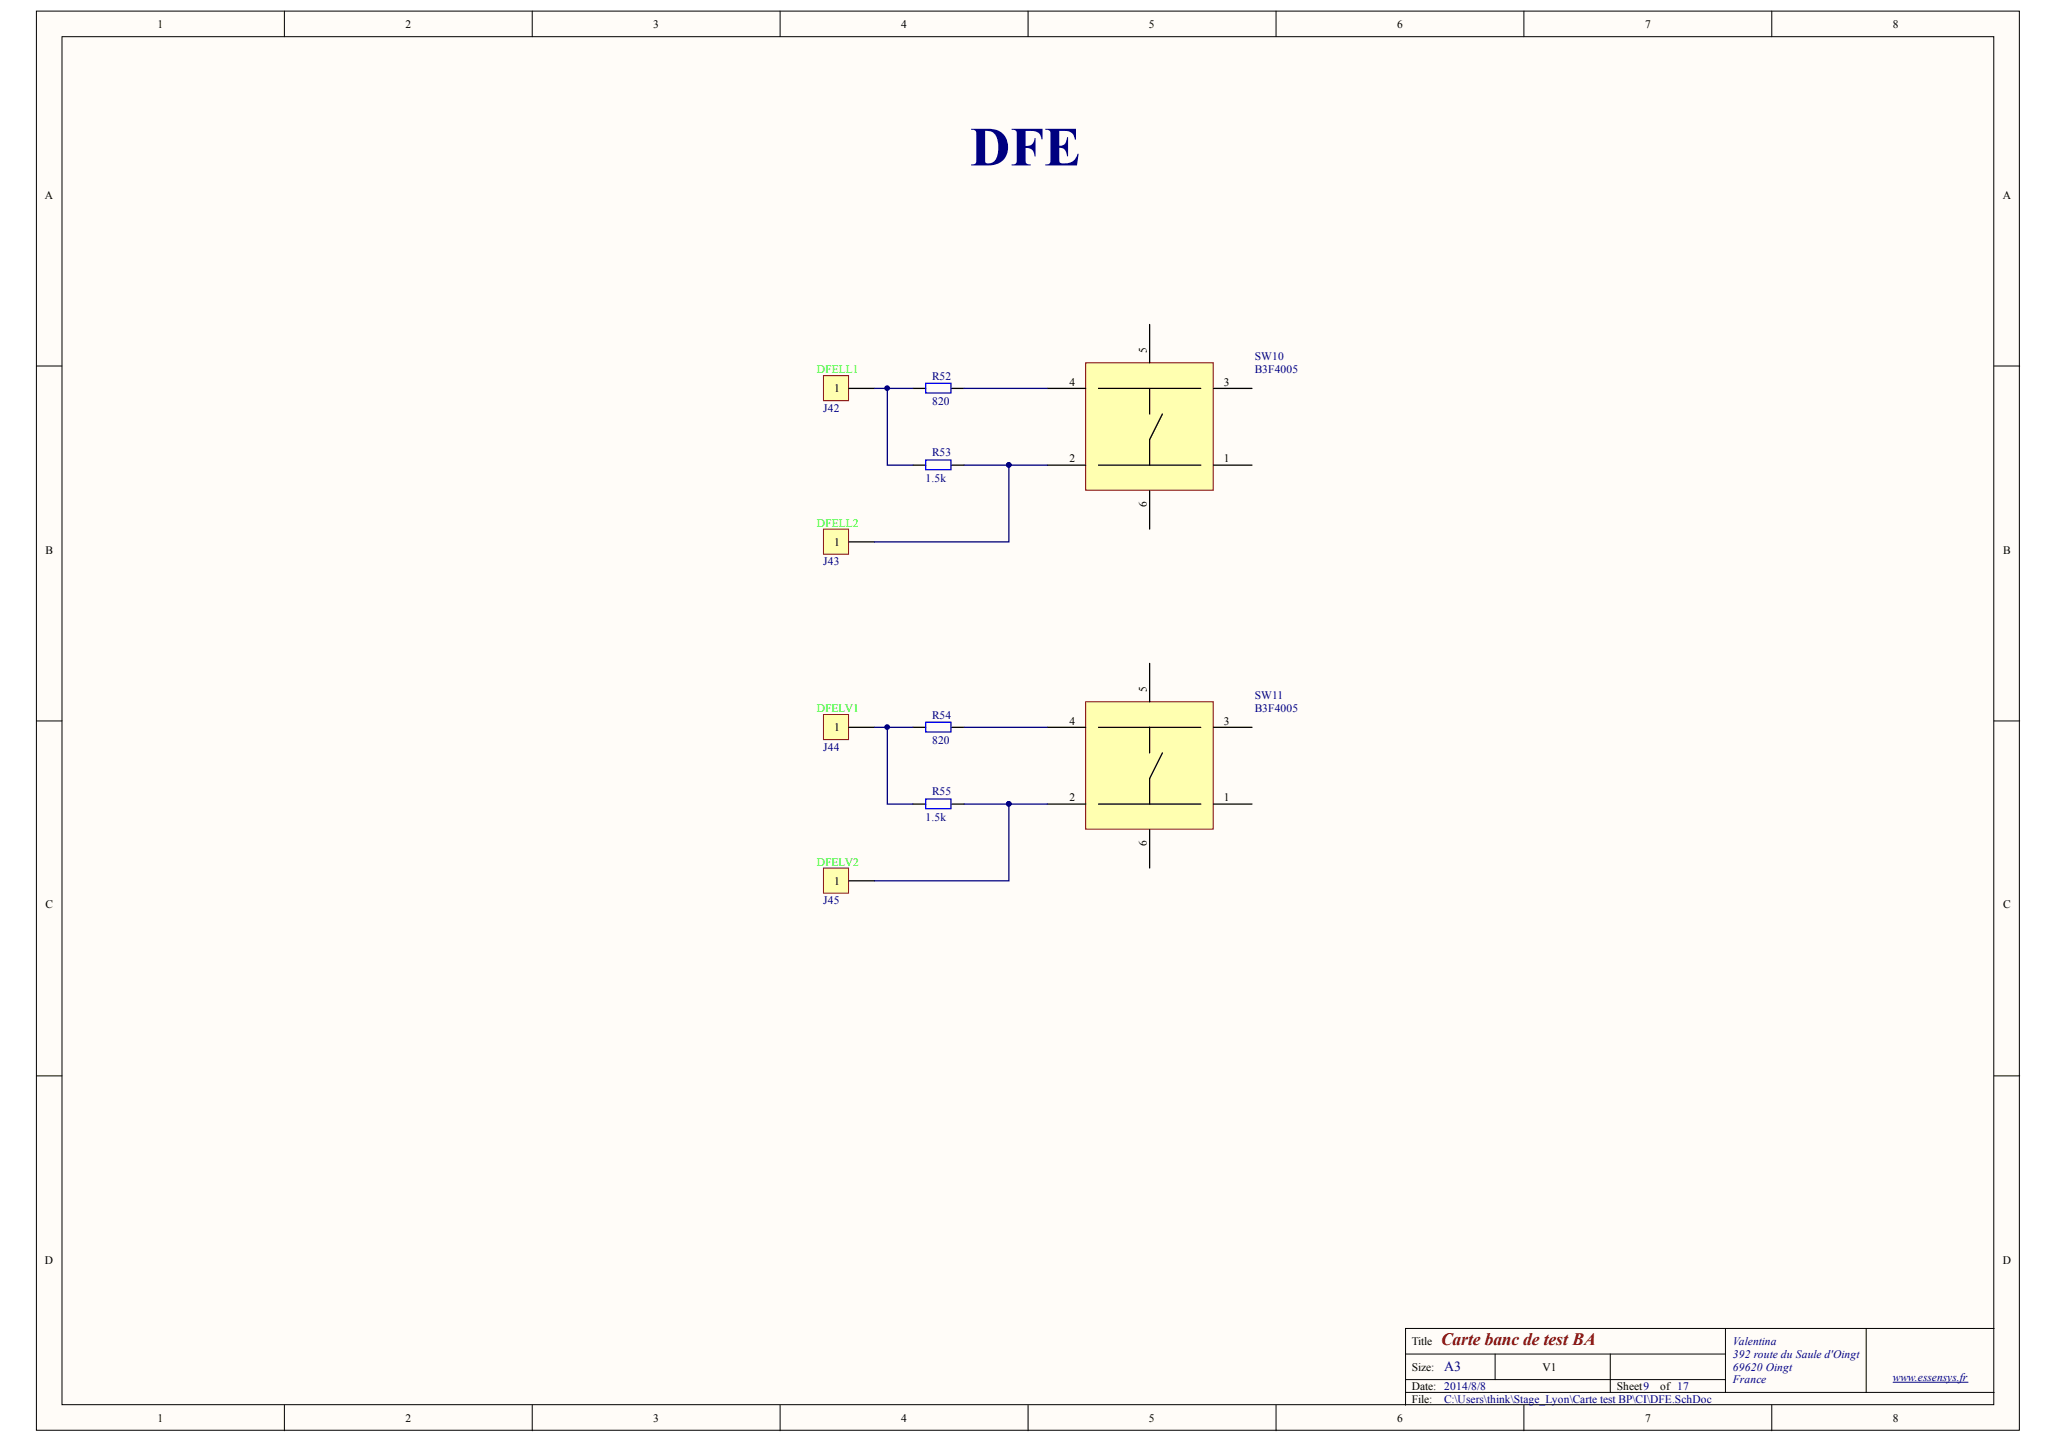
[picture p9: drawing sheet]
<svg xmlns="http://www.w3.org/2000/svg" width="291mm" height="204mm" viewBox="0 0 291 204" stroke-linecap="round" stroke-linejoin="round" font-family="sans-serif">
<g fill="#fffcf8" stroke="#000" stroke-width=".14">
<path d="M5.1 1.6h279.8v200.2h-279.8z"/>
<path d="M8.7 5.2h272.6v193h-272.6z"/>
</g>
<g fill="none" stroke="#000" stroke-width=".14">
<path d="M40.1 1.6v3.6M75.1 1.6v3.6M110.1 1.6v3.6M145 1.6v3.6M180 1.6v3.6M215 1.6v3.6M250 1.6v3.6M5.1 51.7h3.6M281.3 51.7h3.6M5.1 101.7h3.6M281.3 101.7h3.6M5.1 151.8h3.6"/>
<path d="M281.3 151.8h3.6M40.1 198.3v3.6M75.1 198.3v3.6M110.1 198.3v3.6M145 198.3v3.6M180 198.3v3.6M198.3 191.1h45.1M198.3 196.5h83M198.3 194.7h45.1M210.9 191.1v3.6M215 198.3v3.6M227.2 191.1v5.4"/>
<path d="M243.4 187.5v9M250 198.3v3.6M263.3 187.5h-65v10.8M281.3 187.5h-18v9"/>
</g>
<path d="M267.1 195h10.5" fill="none" stroke="#000080" stroke-width=".14"/>
<path d="M128.8 54.8h1.8M134.2 54.8h1.8" fill="none" stroke="#000" stroke-width=".18"/>
<path d="M130.6 54.1h3.6v1.4h-3.6z" fill="none" stroke="#00f" stroke-width=".18"/>
<path d="M116.2 53h3.5v3.5h-3.5z" fill="#ffffb0" stroke="#800000" stroke-width=".14"/>
<path d="M119.8 54.8h3.6M128.8 65.6h1.8M134.2 65.6h1.8" fill="none" stroke="#000" stroke-width=".18"/>
<path d="M123.4 54.8h5.4" fill="none" stroke="#000080" stroke-width=".18"/>
<path d="M130.6 64.9h3.6v1.4h-3.6z" fill="none" stroke="#00f" stroke-width=".18"/>
<path d="M153.2 51.2h18v18h-18z" fill="#ffffb0" stroke="#800000" stroke-width=".14"/>
<path d="M147.7 54.8h5.5M155 54.8h14.4M162.2 45.8v5.4M162.2 54.8v3.6M164 58.4l-1.8 3.6v3.6M171.2 54.8h5.4M147.7 65.6h5.5M155 65.6h14.4M162.2 69.2v5.5M171.2 65.6h5.4" fill="none" stroke="#000" stroke-width=".18"/>
<path d="M125.2 54.8v10.8h3.6" fill="none" stroke="#000080" stroke-width=".18"/>
<circle cx="125.2" cy="54.8" r=".33" fill="#000080" stroke="#000080" stroke-width=".14"/>
<path d="M116.2 74.7h3.5v3.5h-3.5z" fill="#ffffb0" stroke="#800000" stroke-width=".14"/>
<path d="M119.8 76.5h3.6M128.8 102.6h1.8M134.2 102.6h1.8" fill="none" stroke="#000" stroke-width=".18"/>
<path d="M136 54.8h11.7M136 65.6h6.3M147.7 65.6h-5.4v10.9h-18.9" fill="none" stroke="#000080" stroke-width=".18"/>
<circle cx="142.3" cy="65.6" r=".32" fill="#000080" stroke="#000080" stroke-width=".14"/>
<path d="M130.6 101.9h3.6v1.4h-3.6z" fill="none" stroke="#00f" stroke-width=".18"/>
<path d="M116.2 100.8h3.5v3.6h-3.5z" fill="#ffffb0" stroke="#800000" stroke-width=".14"/>
<path d="M119.8 102.6h3.6M128.8 113.5h1.8M134.2 113.5h1.8" fill="none" stroke="#000" stroke-width=".18"/>
<path d="M123.4 102.6h5.4" fill="none" stroke="#000080" stroke-width=".18"/>
<path d="M130.6 112.7h3.6v1.4h-3.6z" fill="none" stroke="#00f" stroke-width=".18"/>
<path d="M153.2 99h18v18h-18z" fill="#ffffb0" stroke="#800000" stroke-width=".14"/>
<path d="M162.2 93.6v5.4M147.7 102.6h5.5M147.7 113.5h5.5M155 102.6h14.4M155 113.5h14.4M162.2 102.6v3.6M162.2 117.1v5.4M164 106.2l-1.8 3.7v3.6M171.2 102.6h5.4M171.2 113.5h5.4" fill="none" stroke="#000" stroke-width=".18"/>
<path d="M125.2 102.6v10.9h3.6" fill="none" stroke="#000080" stroke-width=".18"/>
<circle cx="125.2" cy="102.6" r=".33" fill="#000080" stroke="#000080" stroke-width=".14"/>
<path d="M116.2 122.5h3.5v3.5h-3.5z" fill="#ffffb0" stroke="#800000" stroke-width=".14"/>
<path d="M119.8 124.3h3.6" fill="none" stroke="#000" stroke-width=".18"/>
<path d="M136 113.5h6.3M136 102.6h11.7M147.7 113.5h-5.4v10.8h-18.9" fill="none" stroke="#000080" stroke-width=".18"/>
<circle cx="142.3" cy="113.4" r=".32" fill="#000080" stroke="#000080" stroke-width=".14"/>
<text font-size="7.8" fill="#000080" x="136.9" y="23.3">DFE</text>
<text font-size="2.5" fill="#800000" x="203.3" y="189.8">Carte banc de test BA</text>
<text font-size="2" fill="#000080" x="203.7" y="193.5">A3</text>
<g font-size="1.6">
<text x="22.2" y="3.9">1</text>
<text x="57.2" y="3.9">2</text>
<text x="92.2" y="3.9">3</text>
<text x="127.1" y="3.9">4</text>
<text x="162.1" y="3.9">5</text>
<text x="197.1" y="3.9">6</text>
<text x="232.1" y="3.9">7</text>
<text x="267.1" y="3.9">8</text>
<text x="6.3" y="28.1">A</text>
<text x="282.5" y="28.1">A</text>
<text x="161.8" y="49.8" transform="rotate(-90 161.8 49.8)">5</text>
<text x="117.7" y="55.3">1</text>
<text x="150.9" y="54.4">4</text>
<text x="172.6" y="54.4">3</text>
<text x="150.9" y="65.3">2</text>
<text x="172.6" y="65.3">1</text>
<text x="161.8" y="71.5" transform="rotate(-90 161.8 71.5)">6</text>
<text x="117.7" y="77">1</text>
<text x="6.4" y="78.1">B</text>
<text x="282.6" y="78.1">B</text>
<text x="161.8" y="97.6" transform="rotate(-90 161.8 97.6)">5</text>
<text x="117.7" y="103.2">1</text>
<text x="150.9" y="102.3">4</text>
<text x="172.6" y="102.3">3</text>
<text x="150.9" y="113.1">2</text>
<text x="172.6" y="113.1">1</text>
<text x="161.8" y="119.3" transform="rotate(-90 161.8 119.3)">6</text>
<text x="117.7" y="124.8">1</text>
<text x="6.4" y="128.2">C</text>
<text x="282.6" y="128.2">C</text>
<text x="6.3" y="178.3">D</text>
<text x="282.5" y="178.3">D</text>
<text x="199.2" y="189.8">Title</text>
<text x="199.2" y="193.5">Size:</text>
<text x="199.2" y="196.1">Date: 2014/8/8</text>
<text x="199.2" y="198">File:</text>
<text x="217.6" y="193.5">V1</text>
<text x="228.1" y="196.1">Sheet9</text>
<text x="234.2" y="196.1">of 17</text>
<text x="22.2" y="200.6">1</text>
<text x="57.2" y="200.6">2</text>
<text x="92.2" y="200.6">3</text>
<text x="127.1" y="200.6">4</text>
<text x="162.1" y="200.6">5</text>
<text x="197.1" y="200.6">6</text>
<text x="232.1" y="200.6">7</text>
<text x="267.1" y="200.6">8</text>
</g>
<g font-size="1.6" fill="#0f0">
<text x="115.2" y="52.7">DFELL1</text>
<text x="115.2" y="74.3">DFELL2</text>
<text x="115.2" y="100.5">DFELV1</text>
<text x="115.2" y="122.1">DFELV2</text>
</g>
<g font-size="1.6" fill="#000080">
<text x="131.5" y="53.6">R52</text>
<text x="177" y="50.8">SW10</text>
<text x="177" y="52.7">B3F4005</text>
<text x="116.2" y="58.1">J42</text>
<text x="131.5" y="57.2">820</text>
<text x="131.5" y="64.4">R53</text>
<text x="130.6" y="68">1.5k</text>
<text x="116.2" y="79.7">J43</text>
<text x="131.5" y="101.4">R54</text>
<text x="177" y="98.7">SW11</text>
<text x="177" y="100.5">B3F4005</text>
<text x="116.2" y="105.9">J44</text>
<text x="131.5" y="105">820</text>
<text x="131.5" y="112.2">R55</text>
<text x="130.6" y="115.8">1.5k</text>
<text x="116.2" y="127.6">J45</text>
<text x="244.5" y="189.8">Valentin¨¦a</text>
<text x="244.5" y="191.6">392 route du Saule d'Oingt</text>
<text x="203.7" y="198">C:\Users\think\Stage_Lyon\Carte test BP\CI\DFE.SchDoc</text>
<text x="244.5" y="193.5">69620 Oingt</text>
<text x="244.5" y="195.2">France</text>
<text x="267.1" y="194.9">www.essensys.fr</text>
</g>
</svg>
